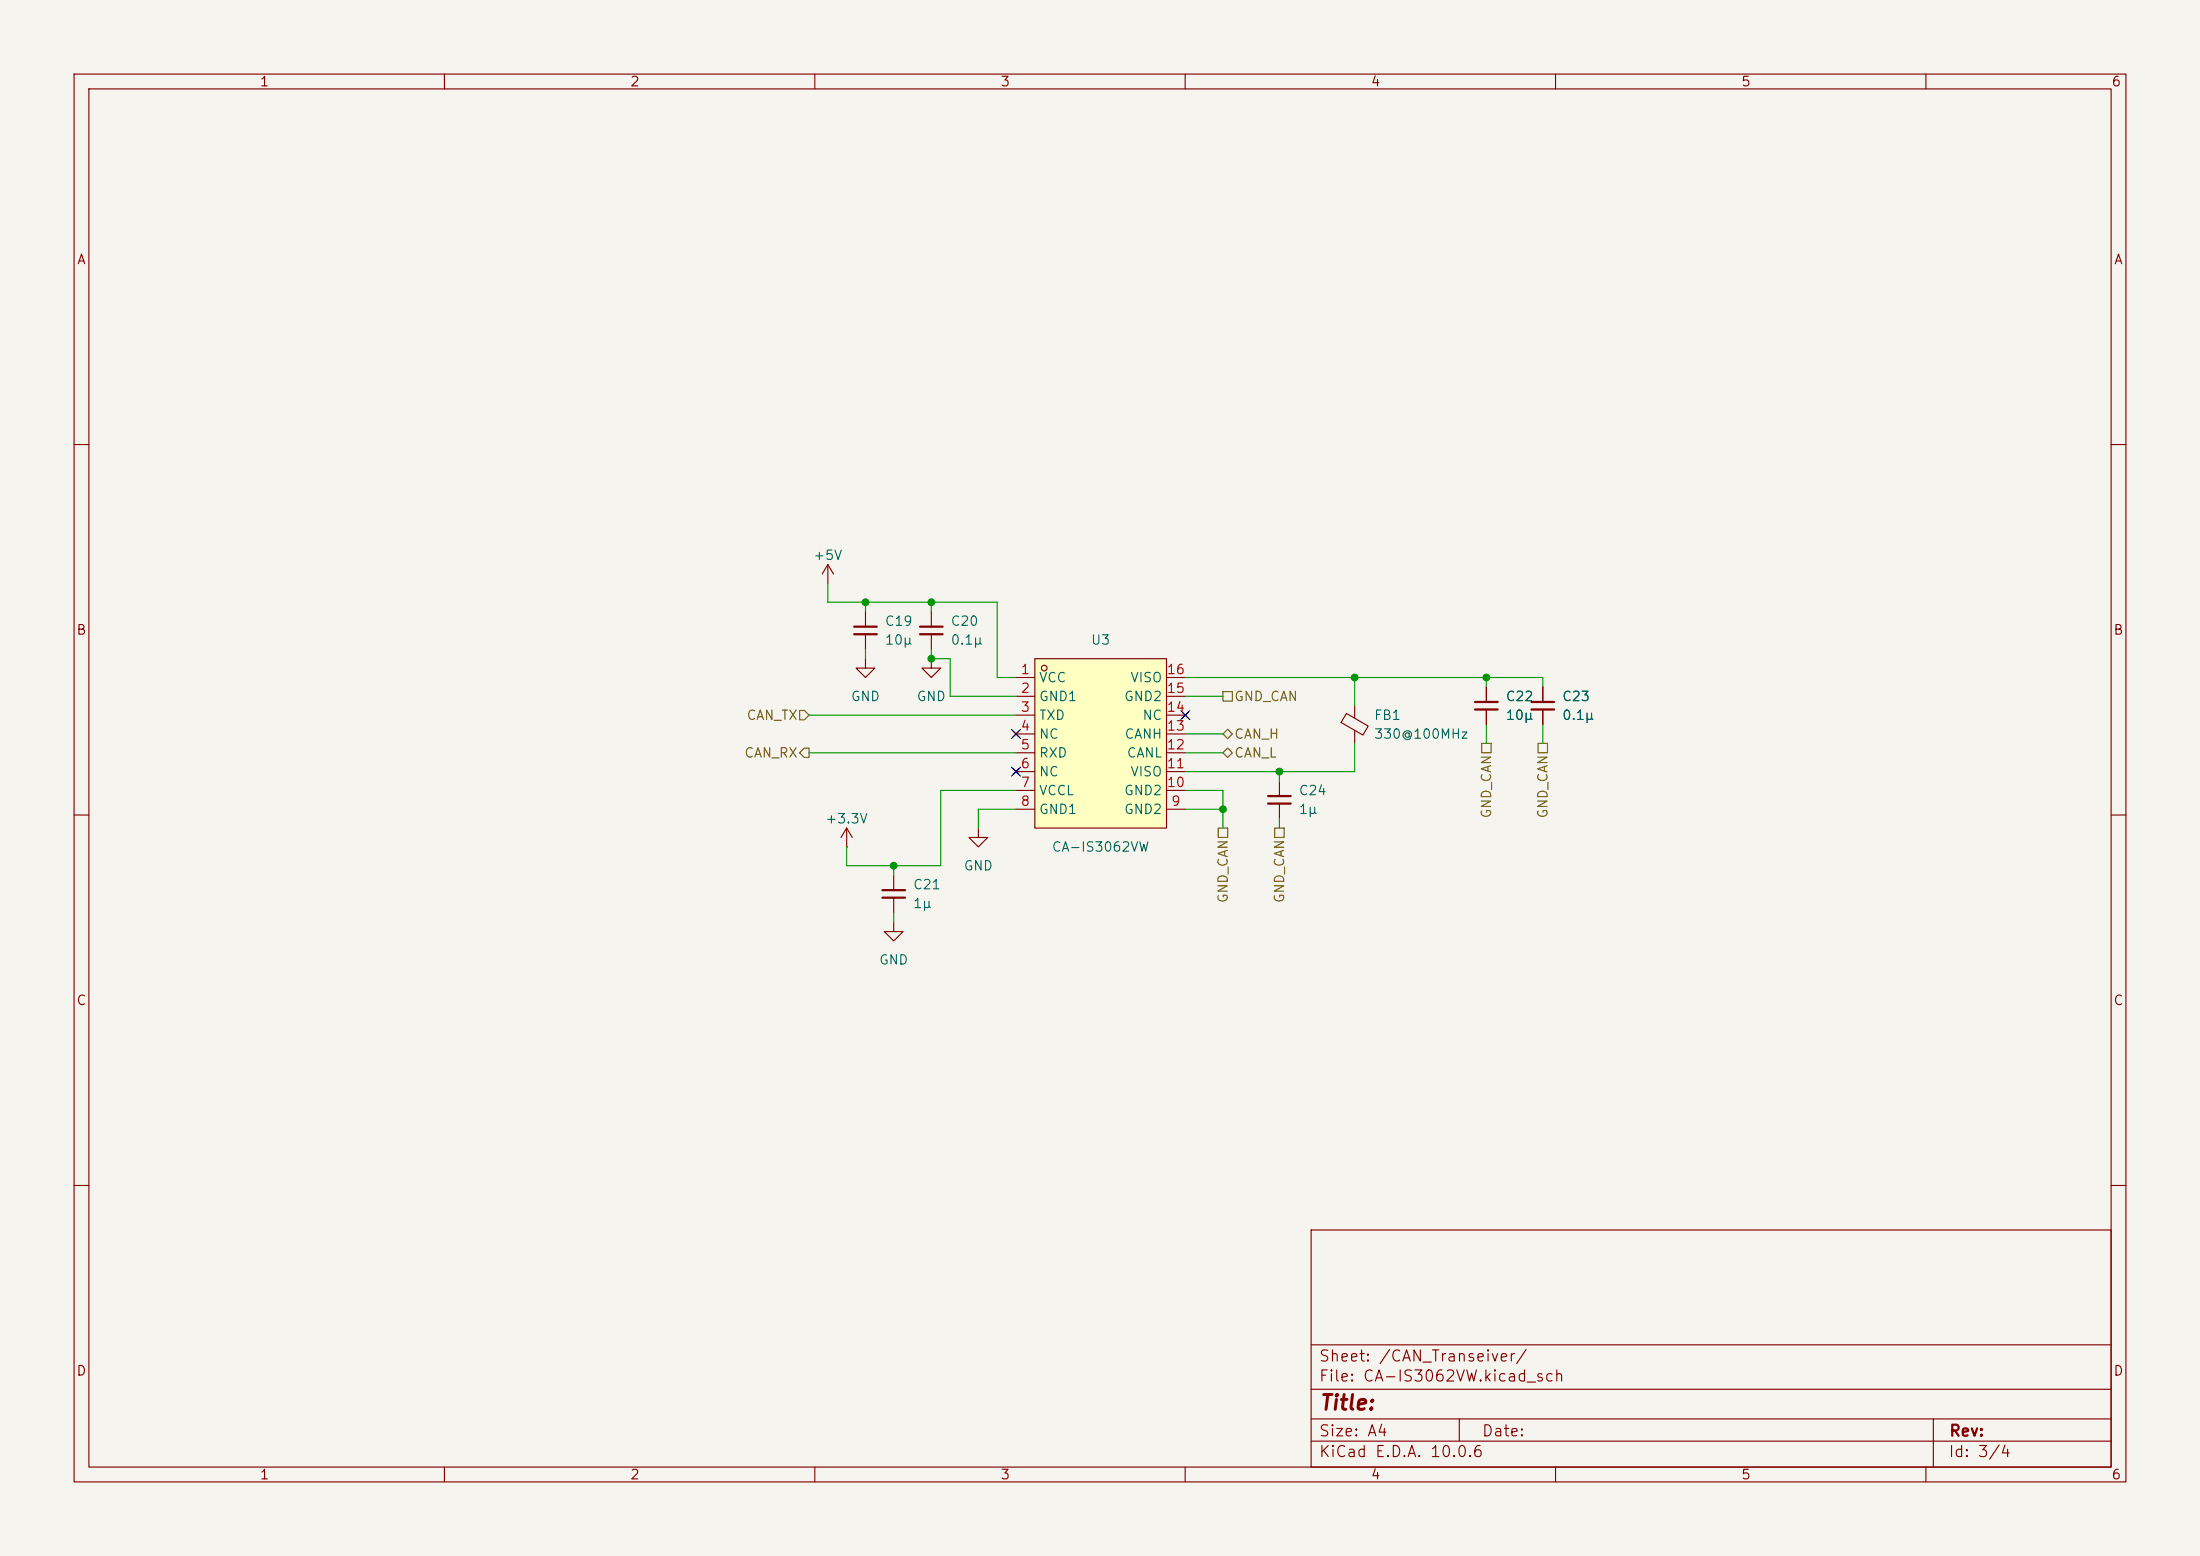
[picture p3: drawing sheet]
(kicad_sch
 (version 20260306)
 (generator "eeschema")
 (generator_version "10.0")
 (paper "A4")
 (lib_symbols
  (symbol "Device:C_Small"
   (pin_numbers (hide yes))
   (pin_names
    (offset 0.254) (hide yes)) (exclude_from_sim no) (in_bom yes) (on_board yes)
   (in_pos_files yes)
   (duplicate_pin_numbers_are_jumpers no)
   (property "Reference" "C" (at 0.254 1.778 0) (show_name no) (do_not_autoplace no) (effects (font (size 1.27 1.27)) (justify left)))
   (property "Value" "C_Small" (at 0.254 -2.032 0) (show_name no) (do_not_autoplace no) (effects (font (size 1.27 1.27)) (justify left)))
   (property "Footprint" "" (at 0 0 0) (show_name no) (do_not_autoplace no) (hide yes) (effects (font (size 1.27 1.27))))
   (property "Datasheet" "" (at 0 0 0) (show_name no) (do_not_autoplace no) (hide yes) (effects (font (size 1.27 1.27))))
   (property "Description" "Unpolarized capacitor, small symbol" (at 0 -10.16 0) (show_name no) (do_not_autoplace no) (hide yes) (effects (font (size 1.27 1.27))))
   (symbol "C_Small_0_1"
    (polyline (pts (xy -1.524 0.508) (xy 1.524 0.508)) (stroke (width 0.3048) (type default)) (fill (type none)))
    (polyline (pts (xy -1.524 -0.508) (xy 1.524 -0.508)) (stroke (width 0.3048) (type default)) (fill (type none))))
   (symbol "C_Small_1_1"
    (pin passive line (at 0 2.54 270) (length 2.032) (name "" (effects (font (size 1.27 1.27)))) (number "1" (effects (font (size 1.27 1.27)))))
    (pin passive line (at 0 -2.54 90) (length 2.032) (name "" (effects (font (size 1.27 1.27)))) (number "2" (effects (font (size 1.27 1.27))))))
   (embedded_fonts no))
  (symbol "Device:FerriteBead_Small"
   (pin_numbers (hide yes))
   (pin_names
    (offset 0)) (exclude_from_sim no) (in_bom yes) (on_board yes)
   (in_pos_files yes)
   (duplicate_pin_numbers_are_jumpers no)
   (property "Reference" "FB" (at 1.905 1.27 0) (show_name no) (do_not_autoplace no) (effects (font (size 1.27 1.27)) (justify left)))
   (property "Value" "FerriteBead_Small" (at 1.905 -1.27 0) (show_name no) (do_not_autoplace no) (effects (font (size 1.27 1.27)) (justify left)))
   (property "Footprint" "" (at -1.778 0 90) (show_name no) (do_not_autoplace no) (hide yes) (effects (font (size 1.27 1.27))))
   (property "Datasheet" "" (at 0 0 0) (show_name no) (do_not_autoplace no) (hide yes) (effects (font (size 1.27 1.27))))
   (property "Description" "Ferrite bead, small symbol" (at 0 0 0) (show_name no) (do_not_autoplace no) (hide yes) (effects (font (size 1.27 1.27))))
   (symbol "FerriteBead_Small_0_1"
    (polyline (pts (xy -1.8288 0.2794) (xy -1.1176 1.4986) (xy 1.8288 -0.2032) (xy 1.1176 -1.4224) (xy -1.8288 0.2794)) (stroke (width 0) (type default)) (fill (type none)))
    (polyline (pts (xy 0 0.889) (xy 0 1.2954)) (stroke (width 0) (type default)) (fill (type none)))
    (polyline (pts (xy 0 -1.27) (xy 0 -0.7874)) (stroke (width 0) (type default)) (fill (type none))))
   (symbol "FerriteBead_Small_1_1"
    (pin passive line (at 0 2.54 270) (length 1.27) (name "" (effects (font (size 1.27 1.27)))) (number "1" (effects (font (size 1.27 1.27)))))
    (pin passive line (at 0 -2.54 90) (length 1.27) (name "" (effects (font (size 1.27 1.27)))) (number "2" (effects (font (size 1.27 1.27))))))
   (embedded_fonts no))
  (symbol "easyeda:CA-IS3062VW" (exclude_from_sim no) (in_bom yes) (on_board yes)
   (in_pos_files yes)
   (duplicate_pin_numbers_are_jumpers no)
   (property "Reference" "U" (at 0 13.97 0) (show_name no) (do_not_autoplace no) (effects (font (size 1.27 1.27))))
   (property "Value" "CA-IS3062VW" (at 0 -13.97 0) (show_name no) (do_not_autoplace no) (effects (font (size 1.27 1.27))))
   (property "Footprint" "easyeda:SOIC-16_L10.3-W7.5-P1.27-LS10.3-BL" (at 0 -16.51 0) (show_name no) (do_not_autoplace no) (hide yes) (effects (font (size 1.27 1.27))))
   (property "Datasheet" "https://www.lcsc.com/datasheet/C5338808.pdf" (at 0 -19.05 0) (show_name no) (do_not_autoplace no) (hide yes) (effects (font (size 1.27 1.27))))
   (property "Description" "" (at 0 0 0) (show_name no) (do_not_autoplace no) (hide yes) (effects (font (size 1.27 1.27))))
   (property "Manufacturer" "Chipanalog(川土微)" (at 0 -21.59 0) (show_name no) (do_not_autoplace no) (hide yes) (effects (font (size 1.27 1.27))))
   (property "MPN" "CA-IS3062VW" (at 0 -24.13 0) (show_name no) (do_not_autoplace no) (hide yes) (effects (font (size 1.27 1.27))))
   (property "LCSC Part" "C5338808" (at 0 -26.67 0) (show_name no) (do_not_autoplace no) (hide yes) (effects (font (size 1.27 1.27))))
   (symbol "CA-IS3062VW_0_1"
    (rectangle (start -8.89 11.43) (end 8.89 -11.43) (stroke (width 0) (type default)) (fill (type background)))
    (circle (center -7.62 10.16) (radius 0.38) (stroke (width 0) (type default)) (fill (type none)))
    (pin passive line (at -11.43 8.89 0) (length 2.54) (name "VCC" (effects (font (size 1.27 1.27)))) (number "1" (effects (font (size 1.27 1.27)))))
    (pin passive line (at -11.43 6.35 0) (length 2.54) (name "GND1" (effects (font (size 1.27 1.27)))) (number "2" (effects (font (size 1.27 1.27)))))
    (pin input line (at -11.43 3.81 0) (length 2.54) (name "TXD" (effects (font (size 1.27 1.27)))) (number "3" (effects (font (size 1.27 1.27)))))
    (pin no_connect line (at -11.43 1.27 0) (length 2.54) (name "NC" (effects (font (size 1.27 1.27)))) (number "4" (effects (font (size 1.27 1.27)))))
    (pin output line (at -11.43 -1.27 0) (length 2.54) (name "RXD" (effects (font (size 1.27 1.27)))) (number "5" (effects (font (size 1.27 1.27)))))
    (pin no_connect line (at -11.43 -3.81 0) (length 2.54) (name "NC" (effects (font (size 1.27 1.27)))) (number "6" (effects (font (size 1.27 1.27)))))
    (pin passive line (at -11.43 -6.35 0) (length 2.54) (name "VCCL" (effects (font (size 1.27 1.27)))) (number "7" (effects (font (size 1.27 1.27)))))
    (pin passive line (at -11.43 -8.89 0) (length 2.54) (name "GND1" (effects (font (size 1.27 1.27)))) (number "8" (effects (font (size 1.27 1.27)))))
    (pin passive line (at 11.43 -8.89 180) (length 2.54) (name "GND2" (effects (font (size 1.27 1.27)))) (number "9" (effects (font (size 1.27 1.27)))))
    (pin passive line (at 11.43 -6.35 180) (length 2.54) (name "GND2" (effects (font (size 1.27 1.27)))) (number "10" (effects (font (size 1.27 1.27)))))
    (pin passive line (at 11.43 -3.81 180) (length 2.54) (name "VISO" (effects (font (size 1.27 1.27)))) (number "11" (effects (font (size 1.27 1.27)))))
    (pin bidirectional line (at 11.43 -1.27 180) (length 2.54) (name "CANL" (effects (font (size 1.27 1.27)))) (number "12" (effects (font (size 1.27 1.27)))))
    (pin bidirectional line (at 11.43 1.27 180) (length 2.54) (name "CANH" (effects (font (size 1.27 1.27)))) (number "13" (effects (font (size 1.27 1.27)))))
    (pin no_connect line (at 11.43 3.81 180) (length 2.54) (name "NC" (effects (font (size 1.27 1.27)))) (number "14" (effects (font (size 1.27 1.27)))))
    (pin passive line (at 11.43 6.35 180) (length 2.54) (name "GND2" (effects (font (size 1.27 1.27)))) (number "15" (effects (font (size 1.27 1.27)))))
    (pin passive line (at 11.43 8.89 180) (length 2.54) (name "VISO" (effects (font (size 1.27 1.27)))) (number "16" (effects (font (size 1.27 1.27))))))
   (embedded_fonts no))
  (symbol "power:+3.3V"
   (power global)
   (pin_numbers (hide yes))
   (pin_names
    (offset 0) (hide yes)) (exclude_from_sim no) (in_bom yes) (on_board yes)
   (in_pos_files yes)
   (duplicate_pin_numbers_are_jumpers no)
   (property "Reference" "#PWR" (at 0 -3.81 0) (show_name no) (do_not_autoplace no) (hide yes) (effects (font (size 1.27 1.27))))
   (property "Value" "+3.3V" (at 0 3.556 0) (show_name no) (do_not_autoplace no) (effects (font (size 1.27 1.27))))
   (property "Footprint" "" (at 0 0 0) (show_name no) (do_not_autoplace no) (hide yes) (effects (font (size 1.27 1.27))))
   (property "Datasheet" "" (at 0 0 0) (show_name no) (do_not_autoplace no) (hide yes) (effects (font (size 1.27 1.27))))
   (property "Description" "Power symbol creates a global label with name \"+3.3V\"" (at 0 0 0) (show_name no) (do_not_autoplace no) (hide yes) (effects (font (size 1.27 1.27))))
   (symbol "+3.3V_0_1"
    (polyline (pts (xy -0.762 1.27) (xy 0 2.54)) (stroke (width 0) (type default)) (fill (type none)))
    (polyline (pts (xy 0 2.54) (xy 0.762 1.27)) (stroke (width 0) (type default)) (fill (type none)))
    (polyline (pts (xy 0 0) (xy 0 2.54)) (stroke (width 0) (type default)) (fill (type none))))
   (symbol "+3.3V_1_1"
    (pin power_in line (at 0 0 90) (length 0) (name "" (effects (font (size 1.27 1.27)))) (number "1" (effects (font (size 1.27 1.27))))))
   (embedded_fonts no))
  (symbol "power:+5V"
   (power global)
   (pin_names
    (offset 0)) (exclude_from_sim no) (in_bom yes) (on_board yes)
   (in_pos_files yes)
   (duplicate_pin_numbers_are_jumpers no)
   (property "Reference" "#PWR" (at 0 -3.81 0) (show_name no) (do_not_autoplace no) (hide yes) (effects (font (size 1.27 1.27))))
   (property "Value" "+5V" (at 0 3.556 0) (show_name no) (do_not_autoplace no) (effects (font (size 1.27 1.27))))
   (property "Footprint" "" (at 0 0 0) (show_name no) (do_not_autoplace no) (hide yes) (effects (font (size 1.27 1.27))))
   (property "Datasheet" "" (at 0 0 0) (show_name no) (do_not_autoplace no) (hide yes) (effects (font (size 1.27 1.27))))
   (property "Description" "Power symbol creates a global label with name \"+5V\"" (at 0 0 0) (show_name no) (do_not_autoplace no) (hide yes) (effects (font (size 1.27 1.27))))
   (symbol "+5V_0_1"
    (polyline (pts (xy -0.762 1.27) (xy 0 2.54)) (stroke (width 0) (type default)) (fill (type none)))
    (polyline (pts (xy 0 2.54) (xy 0.762 1.27)) (stroke (width 0) (type default)) (fill (type none)))
    (polyline (pts (xy 0 0) (xy 0 2.54)) (stroke (width 0) (type default)) (fill (type none))))
   (symbol "+5V_1_1"
    (pin power_in line (at 0 0 90) (length 0) (hide yes) (name "+5V" (effects (font (size 1.27 1.27)))) (number "1" (effects (font (size 1.27 1.27))))))
   (embedded_fonts no))
  (symbol "power:GND"
   (power global)
   (pin_names
    (offset 0)) (exclude_from_sim no) (in_bom yes) (on_board yes)
   (in_pos_files yes)
   (duplicate_pin_numbers_are_jumpers no)
   (property "Reference" "#PWR" (at 0 -6.35 0) (show_name no) (do_not_autoplace no) (hide yes) (effects (font (size 1.27 1.27))))
   (property "Value" "GND" (at 0 -3.81 0) (show_name no) (do_not_autoplace no) (effects (font (size 1.27 1.27))))
   (property "Footprint" "" (at 0 0 0) (show_name no) (do_not_autoplace no) (hide yes) (effects (font (size 1.27 1.27))))
   (property "Datasheet" "" (at 0 0 0) (show_name no) (do_not_autoplace no) (hide yes) (effects (font (size 1.27 1.27))))
   (property "Description" "Power symbol creates a global label with name \"GND\" , ground" (at 0 0 0) (show_name no) (do_not_autoplace no) (hide yes) (effects (font (size 1.27 1.27))))
   (symbol "GND_0_1"
    (polyline (pts (xy 0 0) (xy 0 -1.27) (xy 1.27 -1.27) (xy 0 -2.54) (xy -1.27 -1.27) (xy 0 -1.27)) (stroke (width 0) (type default)) (fill (type none))))
   (symbol "GND_1_1"
    (pin power_in line (at 0 0 270) (length 0) (hide yes) (name "GND" (effects (font (size 1.27 1.27)))) (number "1" (effects (font (size 1.27 1.27))))))
   (embedded_fonts no)))
 (junction
  (at 120.65 116.84)
  (diameter 0)
  (color 0 0 0 0))
 (junction
  (at 165.1 109.22)
  (diameter 0)
  (color 0 0 0 0))
 (junction
  (at 200.66 91.44)
  (diameter 0)
  (color 0 0 0 0))
 (junction
  (at 125.73 88.9)
  (diameter 0)
  (color 0 0 0 0))
 (junction
  (at 182.88 91.44)
  (diameter 0)
  (color 0 0 0 0))
 (junction
  (at 116.84 81.28)
  (diameter 0)
  (color 0 0 0 0))
 (junction
  (at 172.72 104.14)
  (diameter 0)
  (color 0 0 0 0))
 (junction
  (at 125.73 81.28)
  (diameter 0)
  (color 0 0 0 0))
 (no_connect
  (at 160.02 96.52))
 (no_connect
  (at 137.16 104.14))
 (no_connect
  (at 137.16 99.06))
 (wire
  (pts (xy 172.72 104.14) (xy 172.72 105.41))
  (stroke (width 0) (type default)))
 (wire
  (pts (xy 137.16 106.68) (xy 127 106.68))
  (stroke (width 0) (type default)))
 (wire
  (pts (xy 125.73 81.28) (xy 125.73 82.55))
  (stroke (width 0) (type default)))
 (wire
  (pts (xy 182.88 91.44) (xy 182.88 95.25))
  (stroke (width 0) (type default)))
 (wire
  (pts (xy 120.65 123.19) (xy 120.65 124.46))
  (stroke (width 0) (type default)))
 (wire
  (pts (xy 128.27 88.9) (xy 125.73 88.9))
  (stroke (width 0) (type default)))
 (wire
  (pts (xy 120.65 116.84) (xy 120.65 118.11))
  (stroke (width 0) (type default)))
 (wire
  (pts (xy 111.76 81.28) (xy 116.84 81.28))
  (stroke (width 0) (type default)))
 (wire
  (pts (xy 208.28 91.44) (xy 208.28 92.71))
  (stroke (width 0) (type default)))
 (wire
  (pts (xy 137.16 91.44) (xy 134.62 91.44))
  (stroke (width 0) (type default)))
 (wire
  (pts (xy 132.08 109.22) (xy 132.08 111.76))
  (stroke (width 0) (type default)))
 (wire
  (pts (xy 160.02 106.68) (xy 165.1 106.68))
  (stroke (width 0) (type default)))
 (wire
  (pts (xy 160.02 109.22) (xy 165.1 109.22))
  (stroke (width 0) (type default)))
 (wire
  (pts (xy 116.84 81.28) (xy 125.73 81.28))
  (stroke (width 0) (type default)))
 (wire
  (pts (xy 160.02 93.98) (xy 165.1 93.98))
  (stroke (width 0) (type default)))
 (wire
  (pts (xy 111.76 81.28) (xy 111.76 78.74))
  (stroke (width 0) (type default)))
 (wire
  (pts (xy 165.1 106.68) (xy 165.1 109.22))
  (stroke (width 0) (type default)))
 (wire
  (pts (xy 128.27 93.98) (xy 128.27 88.9))
  (stroke (width 0) (type default)))
 (wire
  (pts (xy 182.88 100.33) (xy 182.88 104.14))
  (stroke (width 0) (type default)))
 (wire
  (pts (xy 134.62 91.44) (xy 134.62 81.28))
  (stroke (width 0) (type default)))
 (wire
  (pts (xy 128.27 93.98) (xy 137.16 93.98))
  (stroke (width 0) (type default)))
 (wire
  (pts (xy 208.28 97.79) (xy 208.28 100.33))
  (stroke (width 0) (type default)))
 (wire
  (pts (xy 160.02 91.44) (xy 208.28 91.44))
  (stroke (width 0) (type default)))
 (wire
  (pts (xy 137.16 101.6) (xy 109.22 101.6))
  (stroke (width 0) (type default)))
 (wire
  (pts (xy 160.02 104.14) (xy 182.88 104.14))
  (stroke (width 0) (type default)))
 (wire
  (pts (xy 125.73 87.63) (xy 125.73 88.9))
  (stroke (width 0) (type default)))
 (wire
  (pts (xy 137.16 109.22) (xy 132.08 109.22))
  (stroke (width 0) (type default)))
 (wire
  (pts (xy 127 116.84) (xy 114.3 116.84))
  (stroke (width 0) (type default)))
 (wire
  (pts (xy 116.84 81.28) (xy 116.84 82.55))
  (stroke (width 0) (type default)))
 (wire
  (pts (xy 200.66 97.79) (xy 200.66 100.33))
  (stroke (width 0) (type default)))
 (wire
  (pts (xy 127 106.68) (xy 127 116.84))
  (stroke (width 0) (type default)))
 (wire
  (pts (xy 172.72 110.49) (xy 172.72 111.76))
  (stroke (width 0) (type default)))
 (wire
  (pts (xy 114.3 116.84) (xy 114.3 114.3))
  (stroke (width 0) (type default)))
 (wire
  (pts (xy 160.02 101.6) (xy 165.1 101.6))
  (stroke (width 0) (type default)))
 (wire
  (pts (xy 134.62 81.28) (xy 125.73 81.28))
  (stroke (width 0) (type default)))
 (wire
  (pts (xy 160.02 99.06) (xy 165.1 99.06))
  (stroke (width 0) (type default)))
 (wire
  (pts (xy 137.16 96.52) (xy 109.22 96.52))
  (stroke (width 0) (type default)))
 (wire
  (pts (xy 116.84 87.63) (xy 116.84 88.9))
  (stroke (width 0) (type default)))
 (wire
  (pts (xy 165.1 109.22) (xy 165.1 111.76))
  (stroke (width 0) (type default)))
 (wire
  (pts (xy 200.66 91.44) (xy 200.66 92.71))
  (stroke (width 0) (type default)))
 (hierarchical_label "GND_CAN"
  (shape passive)
  (at 172.72 111.76 270)
  (effects (font (size 1.27 1.27)) (justify right)))
 (hierarchical_label "GND_CAN"
  (shape passive)
  (at 165.1 93.98 0)
  (effects (font (size 1.27 1.27)) (justify left)))
 (hierarchical_label "CAN_L"
  (shape bidirectional)
  (at 165.1 101.6 0)
  (effects (font (size 1.27 1.27)) (justify left)))
 (hierarchical_label "GND_CAN"
  (shape passive)
  (at 208.28 100.33 270)
  (effects (font (size 1.27 1.27)) (justify right)))
 (hierarchical_label "GND_CAN"
  (shape passive)
  (at 200.66 100.33 270)
  (effects (font (size 1.27 1.27)) (justify right)))
 (hierarchical_label "CAN_H"
  (shape bidirectional)
  (at 165.1 99.06 0)
  (effects (font (size 1.27 1.27)) (justify left)))
 (hierarchical_label "GND_CAN"
  (shape passive)
  (at 165.1 111.76 270)
  (effects (font (size 1.27 1.27)) (justify right)))
 (hierarchical_label "CAN_RX"
  (shape output)
  (at 109.22 101.6 180)
  (effects (font (size 1.27 1.27)) (justify right)))
 (hierarchical_label "CAN_TX"
  (shape input)
  (at 109.22 96.52 180)
  (effects (font (size 1.27 1.27)) (justify right)))
 (symbol
  (lib_id "power:GND")
  (at 125.73 88.9 0)
  (unit 1)
  (body_style 1)
  (exclude_from_sim no)
  (in_bom no)
  (on_board yes)
  (in_pos_files yes)
  (dnp no)
  (property "Reference" "#PWR044" (at 125.73 95.25 0) (hide yes) (show_name no) (do_not_autoplace no) (effects (font (size 1.27 1.27))))
  (property "Value" "GND" (at 125.73 93.98 0) (show_name no) (do_not_autoplace no) (effects (font (size 1.27 1.27))))
  (property "Footprint" "" (at 125.73 88.9 0) (hide yes) (show_name no) (do_not_autoplace no) (effects (font (size 1.27 1.27))))
  (property "Datasheet" "" (at 125.73 88.9 0) (hide yes) (show_name no) (do_not_autoplace no) (effects (font (size 1.27 1.27))))
  (property "Description" "" (at 125.73 88.9 0) (hide yes) (show_name no) (do_not_autoplace no) (effects (font (size 1.27 1.27))))
  (pin "1"))
 (symbol
  (lib_id "Device:C_Small")
  (at 200.66 95.25 0)
  (unit 1)
  (body_style 1)
  (exclude_from_sim no)
  (in_bom yes)
  (on_board yes)
  (in_pos_files yes)
  (dnp no)
  (property "Reference" "C22" (at 203.2 93.98 0) (show_name no) (do_not_autoplace no) (effects (font (size 1.27 1.27)) (justify left)))
  (property "Value" "10μ" (at 203.2 96.52 0) (show_name no) (do_not_autoplace no) (effects (font (size 1.27 1.27)) (justify left)))
  (property "Footprint" "Capacitor_SMD:C_0805_2012Metric" (at 200.66 95.25 0) (hide yes) (show_name no) (do_not_autoplace no) (effects (font (size 1.27 1.27))))
  (property "Datasheet" "" (at 200.66 95.25 0) (hide yes) (show_name no) (do_not_autoplace no) (effects (font (size 1.27 1.27))))
  (property "Description" "" (at 200.66 95.25 0) (hide yes) (show_name no) (do_not_autoplace no) (effects (font (size 1.27 1.27))))
  (property "LCSC" "C15850" (at 200.66 95.25 0) (hide yes) (show_name no) (do_not_autoplace no) (effects (font (size 1.27 1.27))))
  (pin "1")
  (pin "2"))
 (symbol
  (lib_id "Device:C_Small")
  (at 120.65 120.65 0)
  (unit 1)
  (body_style 1)
  (exclude_from_sim no)
  (in_bom yes)
  (on_board yes)
  (in_pos_files yes)
  (dnp no)
  (property "Reference" "C21" (at 123.19 119.38 0) (show_name no) (do_not_autoplace no) (effects (font (size 1.27 1.27)) (justify left)))
  (property "Value" "1μ" (at 123.19 121.92 0) (show_name no) (do_not_autoplace no) (effects (font (size 1.27 1.27)) (justify left)))
  (property "Footprint" "Capacitor_SMD:C_0603_1608Metric" (at 120.65 120.65 0) (hide yes) (show_name no) (do_not_autoplace no) (effects (font (size 1.27 1.27))))
  (property "Datasheet" "" (at 120.65 120.65 0) (hide yes) (show_name no) (do_not_autoplace no) (effects (font (size 1.27 1.27))))
  (property "Description" "" (at 120.65 120.65 0) (hide yes) (show_name no) (do_not_autoplace no) (effects (font (size 1.27 1.27))))
  (property "LCSC" "C15849" (at 120.65 120.65 0) (hide yes) (show_name no) (do_not_autoplace no) (effects (font (size 1.27 1.27))))
  (pin "1")
  (pin "2"))
 (symbol
  (lib_id "Device:C_Small")
  (at 172.72 107.95 0)
  (unit 1)
  (body_style 1)
  (exclude_from_sim no)
  (in_bom yes)
  (on_board yes)
  (in_pos_files yes)
  (dnp no)
  (property "Reference" "C24" (at 175.26 106.68 0) (show_name no) (do_not_autoplace no) (effects (font (size 1.27 1.27)) (justify left)))
  (property "Value" "1μ" (at 175.26 109.22 0) (show_name no) (do_not_autoplace no) (effects (font (size 1.27 1.27)) (justify left)))
  (property "Footprint" "Capacitor_SMD:C_0603_1608Metric" (at 172.72 107.95 0) (hide yes) (show_name no) (do_not_autoplace no) (effects (font (size 1.27 1.27))))
  (property "Datasheet" "" (at 172.72 107.95 0) (hide yes) (show_name no) (do_not_autoplace no) (effects (font (size 1.27 1.27))))
  (property "Description" "" (at 172.72 107.95 0) (hide yes) (show_name no) (do_not_autoplace no) (effects (font (size 1.27 1.27))))
  (property "LCSC" "C15849" (at 172.72 107.95 0) (hide yes) (show_name no) (do_not_autoplace no) (effects (font (size 1.27 1.27))))
  (pin "1")
  (pin "2"))
 (symbol
  (lib_id "power:GND")
  (at 132.08 111.76 0)
  (unit 1)
  (body_style 1)
  (exclude_from_sim no)
  (in_bom no)
  (on_board yes)
  (in_pos_files yes)
  (dnp no)
  (property "Reference" "#PWR047" (at 132.08 118.11 0) (hide yes) (show_name no) (do_not_autoplace no) (effects (font (size 1.27 1.27))))
  (property "Value" "GND" (at 132.08 116.84 0) (show_name no) (do_not_autoplace no) (effects (font (size 1.27 1.27))))
  (property "Footprint" "" (at 132.08 111.76 0) (hide yes) (show_name no) (do_not_autoplace no) (effects (font (size 1.27 1.27))))
  (property "Datasheet" "" (at 132.08 111.76 0) (hide yes) (show_name no) (do_not_autoplace no) (effects (font (size 1.27 1.27))))
  (property "Description" "" (at 132.08 111.76 0) (hide yes) (show_name no) (do_not_autoplace no) (effects (font (size 1.27 1.27))))
  (pin "1"))
 (symbol
  (lib_id "power:+5V")
  (at 111.76 78.74 0)
  (unit 1)
  (body_style 1)
  (exclude_from_sim no)
  (in_bom no)
  (on_board yes)
  (in_pos_files yes)
  (dnp no)
  (property "Reference" "#PWR042" (at 111.76 82.55 0) (hide yes) (show_name no) (do_not_autoplace no) (effects (font (size 1.27 1.27))))
  (property "Value" "+5V" (at 111.76 74.93 0) (show_name no) (do_not_autoplace no) (effects (font (size 1.27 1.27))))
  (property "Footprint" "" (at 111.76 78.74 0) (hide yes) (show_name no) (do_not_autoplace no) (effects (font (size 1.27 1.27))))
  (property "Datasheet" "" (at 111.76 78.74 0) (hide yes) (show_name no) (do_not_autoplace no) (effects (font (size 1.27 1.27))))
  (property "Description" "" (at 111.76 78.74 0) (hide yes) (show_name no) (do_not_autoplace no) (effects (font (size 1.27 1.27))))
  (pin "1"))
 (symbol
  (lib_id "Device:C_Small")
  (at 208.28 95.25 0)
  (unit 1)
  (body_style 1)
  (exclude_from_sim no)
  (in_bom yes)
  (on_board yes)
  (in_pos_files yes)
  (dnp no)
  (property "Reference" "C23" (at 210.82 93.98 0) (show_name no) (do_not_autoplace no) (effects (font (size 1.27 1.27)) (justify left)))
  (property "Value" "0.1μ" (at 210.82 96.52 0) (show_name no) (do_not_autoplace no) (effects (font (size 1.27 1.27)) (justify left)))
  (property "Footprint" "Capacitor_SMD:C_0603_1608Metric" (at 208.28 95.25 0) (hide yes) (show_name no) (do_not_autoplace no) (effects (font (size 1.27 1.27))))
  (property "Datasheet" "" (at 208.28 95.25 0) (hide yes) (show_name no) (do_not_autoplace no) (effects (font (size 1.27 1.27))))
  (property "Description" "" (at 208.28 95.25 0) (hide yes) (show_name no) (do_not_autoplace no) (effects (font (size 1.27 1.27))))
  (property "LCSC" "C14663" (at 208.28 95.25 0) (hide yes) (show_name no) (do_not_autoplace no) (effects (font (size 1.27 1.27))))
  (pin "1")
  (pin "2"))
 (symbol
  (lib_id "Device:C_Small")
  (at 125.73 85.09 0)
  (unit 1)
  (body_style 1)
  (exclude_from_sim no)
  (in_bom yes)
  (on_board yes)
  (in_pos_files yes)
  (dnp no)
  (property "Reference" "C20" (at 128.27 83.82 0) (show_name no) (do_not_autoplace no) (effects (font (size 1.27 1.27)) (justify left)))
  (property "Value" "0.1μ" (at 128.27 86.36 0) (show_name no) (do_not_autoplace no) (effects (font (size 1.27 1.27)) (justify left)))
  (property "Footprint" "Capacitor_SMD:C_0603_1608Metric" (at 125.73 85.09 0) (hide yes) (show_name no) (do_not_autoplace no) (effects (font (size 1.27 1.27))))
  (property "Datasheet" "" (at 125.73 85.09 0) (hide yes) (show_name no) (do_not_autoplace no) (effects (font (size 1.27 1.27))))
  (property "Description" "" (at 125.73 85.09 0) (hide yes) (show_name no) (do_not_autoplace no) (effects (font (size 1.27 1.27))))
  (property "LCSC" "C14663" (at 125.73 85.09 0) (hide yes) (show_name no) (do_not_autoplace no) (effects (font (size 1.27 1.27))))
  (pin "1")
  (pin "2"))
 (symbol
  (lib_id "power:GND")
  (at 116.84 88.9 0)
  (unit 1)
  (body_style 1)
  (exclude_from_sim no)
  (in_bom no)
  (on_board yes)
  (in_pos_files yes)
  (dnp no)
  (property "Reference" "#PWR043" (at 116.84 95.25 0) (hide yes) (show_name no) (do_not_autoplace no) (effects (font (size 1.27 1.27))))
  (property "Value" "GND" (at 116.84 93.98 0) (show_name no) (do_not_autoplace no) (effects (font (size 1.27 1.27))))
  (property "Footprint" "" (at 116.84 88.9 0) (hide yes) (show_name no) (do_not_autoplace no) (effects (font (size 1.27 1.27))))
  (property "Datasheet" "" (at 116.84 88.9 0) (hide yes) (show_name no) (do_not_autoplace no) (effects (font (size 1.27 1.27))))
  (property "Description" "" (at 116.84 88.9 0) (hide yes) (show_name no) (do_not_autoplace no) (effects (font (size 1.27 1.27))))
  (pin "1"))
 (symbol
  (lib_id "easyeda:CA-IS3062VW")
  (at 148.59 100.33 0)
  (unit 1)
  (body_style 1)
  (exclude_from_sim no)
  (in_bom yes)
  (on_board yes)
  (in_pos_files yes)
  (dnp no)
  (property "Reference" "U3" (at 148.59 86.36 0) (show_name no) (do_not_autoplace no) (effects (font (size 1.27 1.27))))
  (property "Value" "CA-IS3062VW" (at 148.59 114.3 0) (show_name no) (do_not_autoplace no) (effects (font (size 1.27 1.27))))
  (property "Footprint" "Package_SO:SOIC-16W_7.5x10.3mm_P1.27mm" (at 148.59 100.33 0) (hide yes) (show_name no) (do_not_autoplace no) (effects (font (size 1.27 1.27))))
  (property "Datasheet" "https://www.lcsc.com/datasheet/C5338808.pdf" (at 148.59 100.33 0) (hide yes) (show_name no) (do_not_autoplace no) (effects (font (size 1.27 1.27))))
  (property "Description" "" (at 148.59 100.33 0) (hide yes) (show_name no) (do_not_autoplace no) (effects (font (size 1.27 1.27))))
  (property "LCSC" "C5338808" (at 148.59 100.33 0) (hide yes) (show_name no) (do_not_autoplace no) (effects (font (size 1.27 1.27))))
  (property "Manufacturer" "Chipanalog" (at 148.59 100.33 0) (hide yes) (show_name no) (do_not_autoplace no) (effects (font (size 1.27 1.27))))
  (property "MPN" "CA-IS3062VW" (at 148.59 100.33 0) (hide yes) (show_name no) (do_not_autoplace no) (effects (font (size 1.27 1.27))))
  (pin "1")
  (pin "2")
  (pin "3")
  (pin "4")
  (pin "5")
  (pin "6")
  (pin "7")
  (pin "8")
  (pin "9")
  (pin "10")
  (pin "11")
  (pin "12")
  (pin "13")
  (pin "14")
  (pin "15")
  (pin "16"))
 (symbol
  (lib_id "power:+3.3V")
  (at 114.3 114.3 0)
  (unit 1)
  (body_style 1)
  (exclude_from_sim no)
  (in_bom no)
  (on_board yes)
  (in_pos_files yes)
  (dnp no)
  (property "Reference" "#PWR045" (at 114.3 118.11 0) (hide yes) (show_name no) (do_not_autoplace no) (effects (font (size 1.27 1.27))))
  (property "Value" "+3.3V" (at 114.3 110.49 0) (show_name no) (do_not_autoplace no) (effects (font (size 1.27 1.27))))
  (property "Footprint" "" (at 114.3 114.3 0) (hide yes) (show_name no) (do_not_autoplace no) (effects (font (size 1.27 1.27))))
  (property "Datasheet" "" (at 114.3 114.3 0) (hide yes) (show_name no) (do_not_autoplace no) (effects (font (size 1.27 1.27))))
  (property "Description" "" (at 114.3 114.3 0) (hide yes) (show_name no) (do_not_autoplace no) (effects (font (size 1.27 1.27))))
  (pin "1"))
 (symbol
  (lib_id "power:GND")
  (at 120.65 124.46 0)
  (unit 1)
  (body_style 1)
  (exclude_from_sim no)
  (in_bom no)
  (on_board yes)
  (in_pos_files yes)
  (dnp no)
  (property "Reference" "#PWR046" (at 120.65 130.81 0) (hide yes) (show_name no) (do_not_autoplace no) (effects (font (size 1.27 1.27))))
  (property "Value" "GND" (at 120.65 129.54 0) (show_name no) (do_not_autoplace no) (effects (font (size 1.27 1.27))))
  (property "Footprint" "" (at 120.65 124.46 0) (hide yes) (show_name no) (do_not_autoplace no) (effects (font (size 1.27 1.27))))
  (property "Datasheet" "" (at 120.65 124.46 0) (hide yes) (show_name no) (do_not_autoplace no) (effects (font (size 1.27 1.27))))
  (property "Description" "" (at 120.65 124.46 0) (hide yes) (show_name no) (do_not_autoplace no) (effects (font (size 1.27 1.27))))
  (pin "1"))
 (symbol
  (lib_id "Device:FerriteBead_Small")
  (at 182.88 97.79 0)
  (unit 1)
  (body_style 1)
  (exclude_from_sim no)
  (in_bom yes)
  (on_board yes)
  (in_pos_files yes)
  (dnp no)
  (property "Reference" "FB1" (at 185.42 96.52 0) (show_name no) (do_not_autoplace no) (effects (font (size 1.27 1.27)) (justify left)))
  (property "Value" "330@100MHz" (at 185.42 99.06 0) (show_name no) (do_not_autoplace no) (effects (font (size 1.27 1.27)) (justify left)))
  (property "Footprint" "Inductor_SMD:L_0402_1005Metric" (at 182.88 97.79 0) (hide yes) (show_name no) (do_not_autoplace no) (effects (font (size 1.27 1.27))))
  (property "Datasheet" "" (at 182.88 97.79 0) (hide yes) (show_name no) (do_not_autoplace no) (effects (font (size 1.27 1.27))))
  (property "Description" "" (at 182.88 97.79 0) (hide yes) (show_name no) (do_not_autoplace no) (effects (font (size 1.27 1.27))))
  (property "LCSC" "C596498" (at 182.88 97.79 0) (hide yes) (show_name no) (do_not_autoplace no) (effects (font (size 1.27 1.27))))
  (property "MPN" "BLM15EX331SN1D" (at 182.88 97.79 0) (hide yes) (show_name no) (do_not_autoplace no) (effects (font (size 1.27 1.27))))
  (pin "1")
  (pin "2"))
 (symbol
  (lib_id "Device:C_Small")
  (at 116.84 85.09 0)
  (unit 1)
  (body_style 1)
  (exclude_from_sim no)
  (in_bom yes)
  (on_board yes)
  (in_pos_files yes)
  (dnp no)
  (property "Reference" "C19" (at 119.38 83.82 0) (show_name no) (do_not_autoplace no) (effects (font (size 1.27 1.27)) (justify left)))
  (property "Value" "10μ" (at 119.38 86.36 0) (show_name no) (do_not_autoplace no) (effects (font (size 1.27 1.27)) (justify left)))
  (property "Footprint" "Capacitor_SMD:C_0805_2012Metric" (at 116.84 85.09 0) (hide yes) (show_name no) (do_not_autoplace no) (effects (font (size 1.27 1.27))))
  (property "Datasheet" "" (at 116.84 85.09 0) (hide yes) (show_name no) (do_not_autoplace no) (effects (font (size 1.27 1.27))))
  (property "Description" "" (at 116.84 85.09 0) (hide yes) (show_name no) (do_not_autoplace no) (effects (font (size 1.27 1.27))))
  (property "LCSC" "C15850" (at 116.84 85.09 0) (hide yes) (show_name no) (do_not_autoplace no) (effects (font (size 1.27 1.27))))
  (pin "1")
  (pin "2")))
